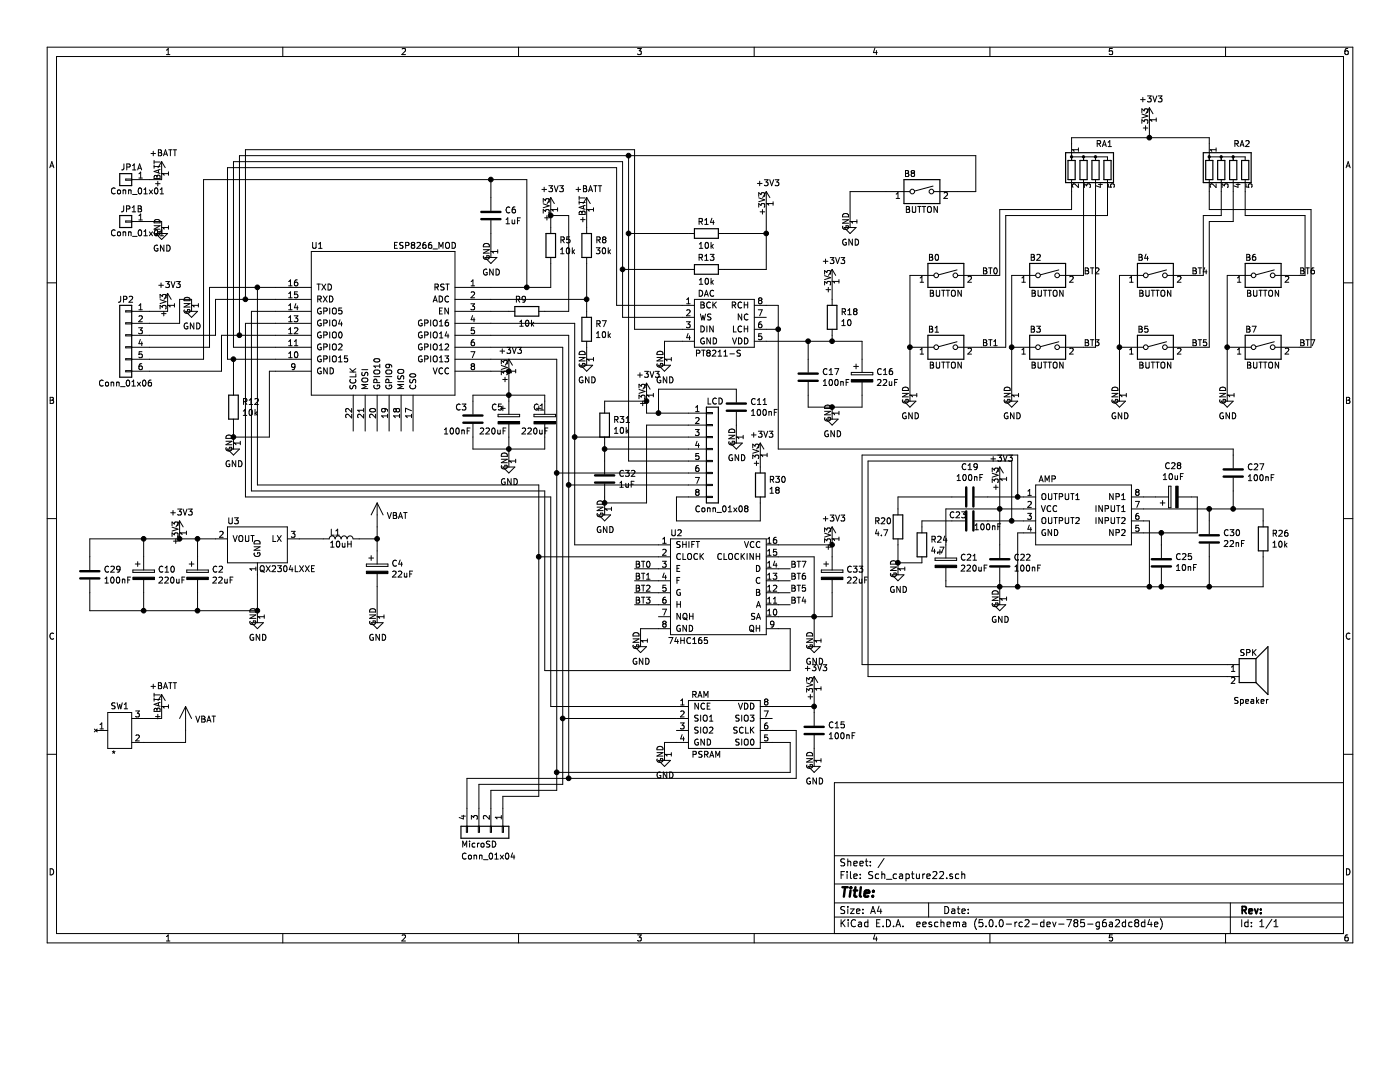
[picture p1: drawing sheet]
EESchema Schematic File Version 4
EELAYER 26 0
EELAYER END
$Descr A4 11693 8268
encoding utf-8
Sheet 1 1
Title ""
Date ""
Rev ""
Comp ""
Comment1 ""
Comment2 ""
Comment3 ""
Comment4 ""
$EndDescr
$Comp
L Connector_Generic:Conn_01x01 JP1A
U 1 1
P 1050 1500
F 0 "JP1A" H 1000 1400 50  0000 C CNN
F 1 "Conn_01x01" H 950 1600 50  0000 C CNN
F 2 "" H 1050 1500 50  0001 C CNN
F 3 "" H 1050 1500 50  0001 C CNN
	1    1050 1500
	-1   0    0    1   
$EndComp
$Comp
L Connector_Generic:Conn_01x01 JP1B
U 1 1
P 1050 1850
F 0 "JP1B" H 1000 1750 50  0000 C CNN
F 1 "Conn_01x01" H 950 1950 50  0000 C CNN
F 2 "" H 1050 1850 50  0001 C CNN
F 3 "" H 1050 1850 50  0001 C CNN
	1    1050 1850
	-1   0    0    1   
$EndComp
$Comp
L power:+BATT #PWR?
U 1 1
P 1350 1450
F 0 "#PWR?" H 1350 1300 50  0001 C CNN
F 1 "+BATT" H 1365 1623 50  0000 C CNN
F 2 "" H 1350 1450 50  0001 C CNN
F 3 "" H 1350 1450 50  0001 C CNN
	1    1350 1450
	1    0    0    -1  
$EndComp
$Comp
L power:GND #PWR?
U 1 1
P 1350 1900
F 0 "#PWR?" H 1350 1650 50  0001 C CNN
F 1 "GND" H 1355 1727 50  0000 C CNN
F 2 "" H 1350 1900 50  0001 C CNN
F 3 "" H 1350 1900 50  0001 C CNN
	1    1350 1900
	1    0    0    -1  
$EndComp
Wire Wire Line
	1250 1500 1350 1500
Wire Wire Line
	1350 1500 1350 1450
Wire Wire Line
	1250 1850 1350 1850
Wire Wire Line
	1350 1850 1350 1900
$Comp
L Connector_Generic:Conn_01x06 JP2
U 1 1
P 1050 2800
F 0 "JP2" H 1050 3100 50  0000 C CNN
F 1 "Conn_01x06" H 1050 2400 50  0000 C CNN
F 2 "" H 1050 2800 50  0001 C CNN
F 3 "~" H 1050 2800 50  0001 C CNN
	1    1050 2800
	-1   0    0    -1  
$EndComp
$Comp
L power:+3V3 #PWR?
U 1 1
P 1400 2550
F 0 "#PWR?" H 1400 2400 50  0001 C CNN
F 1 "+3V3" H 1415 2723 50  0000 C CNN
F 2 "" H 1400 2550 50  0001 C CNN
F 3 "" H 1400 2550 50  0001 C CNN
	1    1400 2550
	1    0    0    -1  
$EndComp
$Comp
L power:GND #PWR?
U 1 1
P 1600 2550
F 0 "#PWR?" H 1600 2300 50  0001 C CNN
F 1 "GND" H 1605 2377 50  0000 C CNN
F 2 "" H 1600 2550 50  0001 C CNN
F 3 "" H 1600 2550 50  0001 C CNN
	1    1600 2550
	1    0    0    -1  
$EndComp
Wire Wire Line
	1250 2600 1400 2600
Wire Wire Line
	1400 2600 1400 2550
Wire Wire Line
	1250 2700 1500 2700
Wire Wire Line
	1500 2700 1500 2500
Wire Wire Line
	1500 2500 1600 2500
Wire Wire Line
	1600 2500 1600 2550
$Comp
L ESP-12F:ESP8266_MOD U1
U 1 1
P 3200 2700
F 0 "U1" H 3750 3350 50  0000 C CNN
F 1 "ESP8266_MOD" H 2850 3350 50  0000 C CNN
F 2 "" H 3100 2500 50  0001 C CNN
F 3 "" H 2600 3300 50  0001 C CNN
	1    3200 2700
	-1   0    0    -1  
$EndComp
Wire Wire Line
	1250 2800 1800 2800
Wire Wire Line
	1800 2800 1800 2500
Wire Wire Line
	1800 2500 2050 2500
Wire Wire Line
	1250 2900 1750 2900
Wire Wire Line
	1750 2900 1750 2400
Wire Wire Line
	1750 2400 2150 2400
Wire Wire Line
	1250 3000 1700 3000
Wire Wire Line
	1700 3000 1700 1500
Wire Wire Line
	1250 3100 1850 3100
Wire Wire Line
	1850 3100 1850 2800
Wire Wire Line
	1850 2800 2000 2800
$Comp
L Hong:QX2304LXXE U3
U 1 1
P 2150 4500
F 0 "U3" H 1950 4650 50  0000 C CNN
F 1 "QX2304LXXE" H 2400 4250 50  0000 C CNN
F 2 "" H 2150 4500 50  0001 C CNN
F 3 "" H 2150 4500 50  0001 C CNN
	1    2150 4500
	1    0    0    -1  
$EndComp
$Comp
L power:GND #PWR?
U 1 1
P 2150 5150
F 0 "#PWR?" H 2150 4900 50  0001 C CNN
F 1 "GND" H 2155 4977 50  0000 C CNN
F 2 "" H 2150 5150 50  0001 C CNN
F 3 "" H 2150 5150 50  0001 C CNN
	1    2150 5150
	1    0    0    -1  
$EndComp
$Comp
L power:+3V3 #PWR?
U 1 1
P 1500 4450
F 0 "#PWR?" H 1500 4300 50  0001 C CNN
F 1 "+3V3" H 1515 4623 50  0000 C CNN
F 2 "" H 1500 4450 50  0001 C CNN
F 3 "" H 1500 4450 50  0001 C CNN
	1    1500 4450
	1    0    0    -1  
$EndComp
Wire Wire Line
	1500 4450 1500 4500
Wire Wire Line
	1500 4500 1650 4500
$Comp
L Device:CP C10
U 1 1
P 1200 4800
F 0 "C10" H 1318 4846 50  0000 L CNN
F 1 "220uF" H 1318 4755 50  0000 L CNN
F 2 "" H 1238 4650 50  0001 C CNN
F 3 "~" H 1200 4800 50  0001 C CNN
	1    1200 4800
	1    0    0    -1  
$EndComp
$Comp
L Device:CP C2
U 1 1
P 1650 4800
F 0 "C2" H 1768 4846 50  0000 L CNN
F 1 "22uF" H 1768 4755 50  0000 L CNN
F 2 "" H 1688 4650 50  0001 C CNN
F 3 "~" H 1650 4800 50  0001 C CNN
	1    1650 4800
	1    0    0    -1  
$EndComp
$Comp
L Device:C C29
U 1 1
P 750 4800
F 0 "C29" H 865 4846 50  0000 L CNN
F 1 "100nF" H 865 4755 50  0000 L CNN
F 2 "" H 788 4650 50  0001 C CNN
F 3 "~" H 750 4800 50  0001 C CNN
	1    750  4800
	1    0    0    -1  
$EndComp
Wire Wire Line
	2150 4800 2150 5100
Wire Wire Line
	750  4650 750  4500
Wire Wire Line
	750  4500 1200 4500
Connection ~ 1500 4500
Wire Wire Line
	1200 4650 1200 4500
Connection ~ 1200 4500
Wire Wire Line
	1200 4500 1500 4500
Wire Wire Line
	1650 4650 1650 4500
Connection ~ 1650 4500
Wire Wire Line
	1650 4500 1800 4500
Wire Wire Line
	750  4950 750  5100
Wire Wire Line
	750  5100 1200 5100
Connection ~ 2150 5100
Wire Wire Line
	2150 5100 2150 5150
Wire Wire Line
	1650 4950 1650 5100
Connection ~ 1650 5100
Wire Wire Line
	1650 5100 2150 5100
Wire Wire Line
	1200 4950 1200 5100
Connection ~ 1200 5100
Wire Wire Line
	1200 5100 1650 5100
$Comp
L Device:L L1
U 1 1
P 2850 4500
F 0 "L1" V 2900 4550 50  0000 C CNN
F 1 "10uH" V 2800 4500 50  0000 C CNN
F 2 "" H 2850 4500 50  0001 C CNN
F 3 "~" H 2850 4500 50  0001 C CNN
	1    2850 4500
	0    -1   -1   0   
$EndComp
Wire Wire Line
	2500 4500 2700 4500
$Comp
L power:VBAT VBAT?
U 1 1
P 3150 4300
F 0 "VBAT?" V 3200 4200 50  0001 C CNN
F 1 "VBAT" H 3228 4294 50  0000 L CNN
F 2 "" H 3150 4300 50  0001 C CNN
F 3 "" H 3150 4300 50  0001 C CNN
	1    3150 4300
	1    0    0    -1  
$EndComp
$Comp
L Device:CP C4
U 1 1
P 3150 4750
F 0 "C4" H 3268 4796 50  0000 L CNN
F 1 "22uF" H 3268 4705 50  0000 L CNN
F 2 "" H 3188 4600 50  0001 C CNN
F 3 "~" H 3150 4750 50  0001 C CNN
	1    3150 4750
	1    0    0    -1  
$EndComp
Wire Wire Line
	3000 4500 3150 4500
Wire Wire Line
	3150 4500 3150 4400
Wire Wire Line
	3150 4600 3150 4500
Connection ~ 3150 4500
$Comp
L power:GND #PWR?
U 1 1
P 3150 5150
F 0 "#PWR?" H 3150 4900 50  0001 C CNN
F 1 "GND" H 3155 4977 50  0000 C CNN
F 2 "" H 3150 5150 50  0001 C CNN
F 3 "" H 3150 5150 50  0001 C CNN
	1    3150 5150
	1    0    0    -1  
$EndComp
Wire Wire Line
	3150 4900 3150 5150
$Comp
L Hong:* SW1
U 1 1
P 1000 6100
F 0 "SW1" H 1000 5900 50  0000 C CNN
F 1 "*" H 1050 6300 50  0000 C CNN
F 2 "" H 1000 6100 50  0001 C CNN
F 3 "" H 1000 6100 50  0001 C CNN
	1    1000 6100
	-1   0    0    1   
$EndComp
$Comp
L power:+BATT #PWR?
U 1 1
P 1350 5900
F 0 "#PWR?" H 1350 5750 50  0001 C CNN
F 1 "+BATT" H 1365 6073 50  0000 C CNN
F 2 "" H 1350 5900 50  0001 C CNN
F 3 "" H 1350 5900 50  0001 C CNN
	1    1350 5900
	1    0    0    -1  
$EndComp
$Comp
L power:VBAT VBAT?
U 1 1
P 1550 6000
F 0 "VBAT?" V 1600 5900 50  0001 C CNN
F 1 "VBAT" H 1628 5994 50  0000 L CNN
F 2 "" H 1550 6000 50  0001 C CNN
F 3 "" H 1550 6000 50  0001 C CNN
	1    1550 6000
	1    0    0    -1  
$EndComp
Wire Wire Line
	1200 6000 1350 6000
Wire Wire Line
	1350 6000 1350 5900
Wire Wire Line
	1200 6200 1550 6200
Wire Wire Line
	1550 6200 1550 6100
Wire Wire Line
	1700 1500 4100 1500
Wire Wire Line
	4100 2400 4400 2400
Wire Wire Line
	4400 1500 4400 2400
$Comp
L Device:R R5
U 1 1
P 4600 2050
F 0 "R5" H 4670 2096 50  0000 L CNN
F 1 "10k" H 4670 2005 50  0000 L CNN
F 2 "" V 4530 2050 50  0001 C CNN
F 3 "~" H 4600 2050 50  0001 C CNN
	1    4600 2050
	1    0    0    -1  
$EndComp
$Comp
L Device:R R18
U 1 1
P 6950 2650
F 0 "R18" H 7020 2696 50  0000 L CNN
F 1 "10" H 7020 2605 50  0000 L CNN
F 2 "" V 6880 2650 50  0001 C CNN
F 3 "~" H 6950 2650 50  0001 C CNN
	1    6950 2650
	1    0    0    -1  
$EndComp
$Comp
L Device:R R30
U 1 1
P 6350 4050
F 0 "R30" H 6420 4096 50  0000 L CNN
F 1 "18" H 6420 4005 50  0000 L CNN
F 2 "" V 6280 4050 50  0001 C CNN
F 3 "~" H 6350 4050 50  0001 C CNN
	1    6350 4050
	1    0    0    -1  
$EndComp
$Comp
L Device:R R31
U 1 1
P 5050 3550
F 0 "R31" H 5120 3596 50  0000 L CNN
F 1 "10k" H 5120 3505 50  0000 L CNN
F 2 "" V 4980 3550 50  0001 C CNN
F 3 "~" H 5050 3550 50  0001 C CNN
	1    5050 3550
	1    0    0    -1  
$EndComp
$Comp
L Device:R R26
U 1 1
P 10550 4500
F 0 "R26" H 10620 4546 50  0000 L CNN
F 1 "10k" H 10620 4455 50  0000 L CNN
F 2 "" V 10480 4500 50  0001 C CNN
F 3 "~" H 10550 4500 50  0001 C CNN
	1    10550 4500
	1    0    0    -1  
$EndComp
$Comp
L Device:R R24
U 1 1
P 7700 4550
F 0 "R24" H 7770 4596 50  0000 L CNN
F 1 "4.7" H 7770 4505 50  0000 L CNN
F 2 "" V 7630 4550 50  0001 C CNN
F 3 "~" H 7700 4550 50  0001 C CNN
	1    7700 4550
	1    0    0    -1  
$EndComp
$Comp
L Device:R R20
U 1 1
P 7500 4400
F 0 "R20" H 7300 4450 50  0000 L CNN
F 1 "4.7" H 7300 4350 50  0000 L CNN
F 2 "" V 7430 4400 50  0001 C CNN
F 3 "~" H 7500 4400 50  0001 C CNN
	1    7500 4400
	1    0    0    -1  
$EndComp
$Comp
L Device:R R14
U 1 1
P 5900 1950
F 0 "R14" V 5800 1950 50  0000 C CNN
F 1 "10k" V 6000 1950 50  0000 C CNN
F 2 "" V 5830 1950 50  0001 C CNN
F 3 "~" H 5900 1950 50  0001 C CNN
	1    5900 1950
	0    1    1    0   
$EndComp
$Comp
L Device:R R13
U 1 1
P 5900 2250
F 0 "R13" V 5800 2250 50  0000 C CNN
F 1 "10k" V 6000 2250 50  0000 C CNN
F 2 "" V 5830 2250 50  0001 C CNN
F 3 "~" H 5900 2250 50  0001 C CNN
	1    5900 2250
	0    1    1    0   
$EndComp
$Comp
L Device:R R12
U 1 1
P 1950 3400
F 0 "R12" H 2020 3446 50  0000 L CNN
F 1 "10k" H 2020 3355 50  0000 L CNN
F 2 "" V 1880 3400 50  0001 C CNN
F 3 "~" H 1950 3400 50  0001 C CNN
	1    1950 3400
	1    0    0    -1  
$EndComp
$Comp
L Device:R R9
U 1 1
P 4400 2600
F 0 "R9" V 4300 2550 50  0000 C CNN
F 1 "10k" V 4500 2600 50  0000 C CNN
F 2 "" V 4330 2600 50  0001 C CNN
F 3 "~" H 4400 2600 50  0001 C CNN
	1    4400 2600
	0    1    1    0   
$EndComp
$Comp
L Device:R R8
U 1 1
P 4900 2050
F 0 "R8" H 4970 2096 50  0000 L CNN
F 1 "30k" H 4970 2005 50  0000 L CNN
F 2 "" V 4830 2050 50  0001 C CNN
F 3 "~" H 4900 2050 50  0001 C CNN
	1    4900 2050
	1    0    0    -1  
$EndComp
$Comp
L Device:R R7
U 1 1
P 4900 2750
F 0 "R7" H 4970 2796 50  0000 L CNN
F 1 "10k" H 4970 2705 50  0000 L CNN
F 2 "" V 4830 2750 50  0001 C CNN
F 3 "~" H 4900 2750 50  0001 C CNN
	1    4900 2750
	1    0    0    -1  
$EndComp
$Comp
L power:+3V3 #PWR?
U 1 1
P 4600 1750
F 0 "#PWR?" H 4600 1600 50  0001 C CNN
F 1 "+3V3" H 4615 1923 50  0000 C CNN
F 2 "" H 4600 1750 50  0001 C CNN
F 3 "" H 4600 1750 50  0001 C CNN
	1    4600 1750
	1    0    0    -1  
$EndComp
$Comp
L Device:C C6
U 1 1
P 4100 1800
F 0 "C6" H 4215 1846 50  0000 L CNN
F 1 "1uF" H 4215 1755 50  0000 L CNN
F 2 "" H 4138 1650 50  0001 C CNN
F 3 "~" H 4100 1800 50  0001 C CNN
	1    4100 1800
	1    0    0    -1  
$EndComp
$Comp
L power:GND #PWR?
U 1 1
P 4100 2100
F 0 "#PWR?" H 4100 1850 50  0001 C CNN
F 1 "GND" H 4105 1927 50  0000 C CNN
F 2 "" H 4100 2100 50  0001 C CNN
F 3 "" H 4100 2100 50  0001 C CNN
	1    4100 2100
	1    0    0    -1  
$EndComp
Wire Wire Line
	4400 2400 4600 2400
Wire Wire Line
	4600 2400 4600 2200
Connection ~ 4400 2400
Wire Wire Line
	4600 1750 4600 1800
Wire Wire Line
	4100 1950 4100 2100
Wire Wire Line
	4100 1650 4100 1500
Connection ~ 4100 1500
Wire Wire Line
	4100 1500 4400 1500
$Comp
L power:+BATT #PWR?
U 1 1
P 4900 1750
F 0 "#PWR?" H 4900 1600 50  0001 C CNN
F 1 "+BATT" H 4915 1923 50  0000 C CNN
F 2 "" H 4900 1750 50  0001 C CNN
F 3 "" H 4900 1750 50  0001 C CNN
	1    4900 1750
	1    0    0    -1  
$EndComp
$Comp
L power:GND #PWR?
U 1 1
P 4900 3000
F 0 "#PWR?" H 4900 2750 50  0001 C CNN
F 1 "GND" H 4905 2827 50  0000 C CNN
F 2 "" H 4900 3000 50  0001 C CNN
F 3 "" H 4900 3000 50  0001 C CNN
	1    4900 3000
	1    0    0    -1  
$EndComp
Wire Wire Line
	4100 2500 4900 2500
Wire Wire Line
	4900 2500 4900 2200
Wire Wire Line
	4900 2500 4900 2600
Connection ~ 4900 2500
Wire Wire Line
	4900 1900 4900 1750
Wire Wire Line
	4900 2900 4900 3000
Wire Wire Line
	4100 2600 4250 2600
Wire Wire Line
	4550 2600 4750 2600
Wire Wire Line
	4750 2600 4750 1800
Wire Wire Line
	4750 1800 4600 1800
Connection ~ 4600 1800
Wire Wire Line
	4600 1800 4600 1900
$Comp
L Connector_Generic:Conn_01x08 LCD
U 1 1
P 5950 3750
F 0 "LCD" H 5900 4150 50  0000 L CNN
F 1 "Conn_01x08" H 5800 3250 50  0000 L CNN
F 2 "" H 5950 3750 50  0001 C CNN
F 3 "~" H 5950 3750 50  0001 C CNN
	1    5950 3750
	1    0    0    -1  
$EndComp
$Comp
L Hong:74HC165 U2
U 1 1
P 6000 4900
F 0 "U2" H 5650 5350 50  0000 C CNN
F 1 "74HC165" H 5750 4450 50  0000 C CNN
F 2 "" H 6000 4900 50  0001 C CNN
F 3 "" H 6000 4900 50  0001 C CNN
	1    6000 4900
	1    0    0    -1  
$EndComp
Wire Wire Line
	4100 2700 4800 2700
Wire Wire Line
	4800 2700 4800 3650
Wire Wire Line
	4800 3650 5750 3650
Wire Wire Line
	4800 3650 4800 4550
Connection ~ 4800 3650
Wire Wire Line
	4800 4550 5500 4550
$Comp
L Hong:PSRAM RAM
U 1 1
P 6050 6050
F 0 "RAM" H 5850 6300 50  0000 C CNN
F 1 "PSRAM" H 5900 5800 50  0000 C CNN
F 2 "" H 5800 5650 50  0001 C CNN
F 3 "" H 5800 5650 50  0001 C CNN
	1    6050 6050
	1    0    0    -1  
$EndComp
$Comp
L Connector_Generic:Conn_01x04 MicroSD
U 1 1
P 4100 6950
F 0 "MicroSD" V 4200 6700 50  0000 L CNN
F 1 "Conn_01x04" V 4300 6700 50  0000 L CNN
F 2 "" H 4100 6950 50  0001 C CNN
F 3 "~" H 4100 6950 50  0001 C CNN
	1    4100 6950
	0    1    1    0   
$EndComp
Wire Wire Line
	4100 2800 4750 2800
Wire Wire Line
	4750 2800 4750 4050
Wire Wire Line
	4750 4050 5750 4050
Wire Wire Line
	4750 4050 4750 6500
Wire Wire Line
	4750 6500 6650 6500
Wire Wire Line
	6650 6500 6650 6100
Wire Wire Line
	6650 6100 6450 6100
Connection ~ 4750 4050
Wire Wire Line
	4750 6500 3900 6500
Wire Wire Line
	3900 6500 3900 6750
Connection ~ 4750 6500
Wire Wire Line
	4100 2900 4700 2900
Wire Wire Line
	4700 2900 4700 6000
Wire Wire Line
	4700 6000 5650 6000
Wire Wire Line
	4700 6000 4700 6550
Wire Wire Line
	4700 6550 4000 6550
Wire Wire Line
	4000 6550 4000 6750
Connection ~ 4700 6000
Wire Wire Line
	4100 3000 4650 3000
Wire Wire Line
	4650 3000 4650 3950
Wire Wire Line
	4650 3950 5750 3950
Wire Wire Line
	4650 3950 4650 6450
Wire Wire Line
	4650 6450 6600 6450
Wire Wire Line
	6600 6450 6600 6200
Wire Wire Line
	6600 6200 6450 6200
Connection ~ 4650 3950
Wire Wire Line
	4650 6450 4650 6600
Wire Wire Line
	4650 6600 4100 6600
Wire Wire Line
	4100 6600 4100 6750
Connection ~ 4650 6450
$Comp
L Device:CP C5
U 1 1
P 4250 3500
F 0 "C5" H 4100 3600 50  0000 L CNN
F 1 "220uF" H 4000 3400 50  0000 L CNN
F 2 "" H 4288 3350 50  0001 C CNN
F 3 "~" H 4250 3500 50  0001 C CNN
	1    4250 3500
	1    0    0    -1  
$EndComp
$Comp
L Device:C C3
U 1 1
P 3950 3500
F 0 "C3" H 3800 3600 50  0000 L CNN
F 1 "100nF" H 3700 3400 50  0000 L CNN
F 2 "" H 3988 3350 50  0001 C CNN
F 3 "~" H 3950 3500 50  0001 C CNN
	1    3950 3500
	1    0    0    -1  
$EndComp
$Comp
L power:+3V3 #PWR?
U 1 1
P 4250 3100
F 0 "#PWR?" H 4250 2950 50  0001 C CNN
F 1 "+3V3" H 4265 3273 50  0000 C CNN
F 2 "" H 4250 3100 50  0001 C CNN
F 3 "" H 4250 3100 50  0001 C CNN
	1    4250 3100
	1    0    0    -1  
$EndComp
$Comp
L power:GND #PWR?
U 1 1
P 4250 3850
F 0 "#PWR?" H 4250 3600 50  0001 C CNN
F 1 "GND" H 4255 3677 50  0000 C CNN
F 2 "" H 4250 3850 50  0001 C CNN
F 3 "" H 4250 3850 50  0001 C CNN
	1    4250 3850
	1    0    0    -1  
$EndComp
Wire Wire Line
	4250 3100 4100 3100
Wire Wire Line
	4250 3100 4250 3300
Connection ~ 4250 3100
Wire Wire Line
	4250 3300 3950 3300
Wire Wire Line
	3950 3300 3950 3350
Connection ~ 4250 3300
Wire Wire Line
	3950 3650 3950 3750
Wire Wire Line
	3950 3750 4250 3750
Wire Wire Line
	4250 3750 4250 3850
Connection ~ 4250 3750
Wire Wire Line
	2300 3100 2250 3100
Wire Wire Line
	2250 3100 2250 3650
$Comp
L Hong:PT8211-S DAC
U 1 1
P 6050 2700
F 0 "DAC" H 5900 2950 50  0000 C CNN
F 1 "PT8211-S" H 6000 2450 50  0000 C CNN
F 2 "" H 6050 2850 50  0001 C CNN
F 3 "" H 6050 2850 50  0001 C CNN
	1    6050 2700
	1    0    0    -1  
$EndComp
Wire Wire Line
	1900 3000 1900 1400
Wire Wire Line
	1900 1400 5150 1400
Wire Wire Line
	5150 1400 5150 2550
Wire Wire Line
	5150 2550 5700 2550
$Comp
L power:GND #PWR?
U 1 1
P 1950 3700
F 0 "#PWR?" H 1950 3450 50  0001 C CNN
F 1 "GND" H 1955 3527 50  0000 C CNN
F 2 "" H 1950 3700 50  0001 C CNN
F 3 "" H 1950 3700 50  0001 C CNN
	1    1950 3700
	1    0    0    -1  
$EndComp
Wire Wire Line
	1950 3250 1950 3000
Wire Wire Line
	1900 3000 1950 3000
Connection ~ 1950 3000
Wire Wire Line
	1950 3000 2300 3000
Wire Wire Line
	1950 3550 1950 3650
Wire Wire Line
	1950 3650 2250 3650
Connection ~ 1950 3650
Wire Wire Line
	1950 3650 1950 3700
Wire Wire Line
	2300 2900 1950 2900
Wire Wire Line
	1950 2900 1950 1350
Wire Wire Line
	1950 1350 5200 1350
Wire Wire Line
	5200 2650 5700 2650
$Comp
L power:GND #PWR?
U 1 1
P 7100 1850
F 0 "#PWR?" H 7100 1600 50  0001 C CNN
F 1 "GND" H 7105 1677 50  0000 C CNN
F 2 "" H 7100 1850 50  0001 C CNN
F 3 "" H 7100 1850 50  0001 C CNN
	1    7100 1850
	1    0    0    -1  
$EndComp
$Comp
L power:+3V3 #PWR?
U 1 1
P 6400 1700
F 0 "#PWR?" H 6400 1550 50  0001 C CNN
F 1 "+3V3" H 6415 1873 50  0000 C CNN
F 2 "" H 6400 1700 50  0001 C CNN
F 3 "" H 6400 1700 50  0001 C CNN
	1    6400 1700
	1    0    0    -1  
$EndComp
Wire Wire Line
	5750 2250 5200 2250
Wire Wire Line
	5200 1350 5200 2250
Connection ~ 5200 2250
Wire Wire Line
	5200 2250 5200 2650
Wire Wire Line
	6050 2250 6400 2250
$Comp
L Switch:SW_DIP_x01 B8
U 1 1
P 7700 1600
F 0 "B8" H 7600 1750 50  0000 C CNN
F 1 "BUTTON" H 7700 1450 50  0000 C CNN
F 2 "" H 7700 1600 50  0001 C CNN
F 3 "~" H 7700 1600 50  0001 C CNN
	1    7700 1600
	1    0    0    -1  
$EndComp
Wire Wire Line
	2000 2800 2000 1300
Wire Wire Line
	2000 1300 5250 1300
Wire Wire Line
	5250 3850 5750 3850
Connection ~ 2000 2800
Wire Wire Line
	2000 2800 2300 2800
Wire Wire Line
	5250 1300 8150 1300
Wire Wire Line
	8150 1300 8150 1600
Wire Wire Line
	8150 1600 8000 1600
Connection ~ 5250 1300
Wire Wire Line
	5250 1300 5250 1950
Wire Wire Line
	5750 1950 5250 1950
Connection ~ 5250 1950
Wire Wire Line
	5250 1950 5250 3850
Wire Wire Line
	6400 1700 6400 1950
Wire Wire Line
	6050 1950 6400 1950
Connection ~ 6400 1950
Wire Wire Line
	6400 1950 6400 2250
Wire Wire Line
	7100 1850 7100 1600
Wire Wire Line
	7100 1600 7400 1600
Wire Wire Line
	2300 2700 2050 2700
Wire Wire Line
	2050 2700 2050 4150
Wire Wire Line
	2050 4150 4600 4150
Wire Wire Line
	4600 4150 4600 5900
Wire Wire Line
	4600 5900 5650 5900
Wire Wire Line
	2300 2600 2100 2600
Wire Wire Line
	2100 2600 2100 4100
Wire Wire Line
	2100 4100 4550 4100
Wire Wire Line
	4550 4100 4550 5600
Wire Wire Line
	4550 5600 6600 5600
Wire Wire Line
	6600 5600 6600 5250
Wire Wire Line
	6600 5250 6500 5250
Wire Wire Line
	2050 1250 5300 1250
Wire Wire Line
	5300 1250 5300 2750
Wire Wire Line
	5300 2750 5700 2750
Wire Wire Line
	2050 1250 2050 2500
Connection ~ 2050 2500
Wire Wire Line
	2050 2500 2300 2500
Wire Wire Line
	2150 2400 2150 4050
Wire Wire Line
	2150 4050 4500 4050
Wire Wire Line
	4500 4050 4500 4650
Wire Wire Line
	4500 4650 5500 4650
Connection ~ 2150 2400
Wire Wire Line
	2150 2400 2300 2400
Wire Wire Line
	4500 4650 4500 6650
Wire Wire Line
	4500 6650 4200 6650
Wire Wire Line
	4200 6650 4200 6750
Connection ~ 4500 4650
$Comp
L power:GND #PWR?
U 1 1
P 5550 6300
F 0 "#PWR?" H 5550 6050 50  0001 C CNN
F 1 "GND" H 5555 6127 50  0000 C CNN
F 2 "" H 5550 6300 50  0001 C CNN
F 3 "" H 5550 6300 50  0001 C CNN
	1    5550 6300
	1    0    0    -1  
$EndComp
Wire Wire Line
	5650 6200 5550 6200
Wire Wire Line
	5550 6200 5550 6300
$Comp
L power:+3V3 #PWR?
U 1 1
P 6800 5750
F 0 "#PWR?" H 6800 5600 50  0001 C CNN
F 1 "+3V3" H 6815 5923 50  0000 C CNN
F 2 "" H 6800 5750 50  0001 C CNN
F 3 "" H 6800 5750 50  0001 C CNN
	1    6800 5750
	1    0    0    -1  
$EndComp
$Comp
L Device:C C15
U 1 1
P 6800 6100
F 0 "C15" H 6915 6146 50  0000 L CNN
F 1 "100nF" H 6915 6055 50  0000 L CNN
F 2 "" H 6838 5950 50  0001 C CNN
F 3 "~" H 6800 6100 50  0001 C CNN
	1    6800 6100
	1    0    0    -1  
$EndComp
Wire Wire Line
	6450 5900 6800 5900
Wire Wire Line
	6800 5900 6800 5750
Wire Wire Line
	6800 5900 6800 5950
Connection ~ 6800 5900
$Comp
L power:GND #PWR?
U 1 1
P 6800 6350
F 0 "#PWR?" H 6800 6100 50  0001 C CNN
F 1 "GND" H 6805 6177 50  0000 C CNN
F 2 "" H 6800 6350 50  0001 C CNN
F 3 "" H 6800 6350 50  0001 C CNN
	1    6800 6350
	1    0    0    -1  
$EndComp
Wire Wire Line
	6800 6250 6800 6350
$Comp
L power:GND #PWR?
U 1 1
P 5550 3000
F 0 "#PWR?" H 5550 2750 50  0001 C CNN
F 1 "GND" H 5555 2827 50  0000 C CNN
F 2 "" H 5550 3000 50  0001 C CNN
F 3 "" H 5550 3000 50  0001 C CNN
	1    5550 3000
	1    0    0    -1  
$EndComp
Wire Wire Line
	5700 2850 5550 2850
Wire Wire Line
	5550 2850 5550 3000
$Comp
L Device:CP C16
U 1 1
P 7200 3150
F 0 "C16" H 7318 3196 50  0000 L CNN
F 1 "22uF" H 7318 3105 50  0000 L CNN
F 2 "" H 7238 3000 50  0001 C CNN
F 3 "~" H 7200 3150 50  0001 C CNN
	1    7200 3150
	1    0    0    -1  
$EndComp
$Comp
L Device:C C17
U 1 1
P 6750 3150
F 0 "C17" H 6865 3196 50  0000 L CNN
F 1 "100nF" H 6865 3105 50  0000 L CNN
F 2 "" H 6788 3000 50  0001 C CNN
F 3 "~" H 6750 3150 50  0001 C CNN
	1    6750 3150
	1    0    0    -1  
$EndComp
$Comp
L power:GND #PWR?
U 1 1
P 6950 3450
F 0 "#PWR?" H 6950 3200 50  0001 C CNN
F 1 "GND" H 6955 3277 50  0000 C CNN
F 2 "" H 6950 3450 50  0001 C CNN
F 3 "" H 6950 3450 50  0001 C CNN
	1    6950 3450
	1    0    0    -1  
$EndComp
$Comp
L power:+3V3 #PWR?
U 1 1
P 6950 2350
F 0 "#PWR?" H 6950 2200 50  0001 C CNN
F 1 "+3V3" H 6965 2523 50  0000 C CNN
F 2 "" H 6950 2350 50  0001 C CNN
F 3 "" H 6950 2350 50  0001 C CNN
	1    6950 2350
	1    0    0    -1  
$EndComp
Wire Wire Line
	6950 2350 6950 2500
Wire Wire Line
	6950 2800 6950 2850
Wire Wire Line
	6950 2850 6750 2850
Wire Wire Line
	6750 2850 6750 3000
Connection ~ 6750 2850
Wire Wire Line
	6750 2850 6400 2850
Wire Wire Line
	6950 2850 7200 2850
Wire Wire Line
	7200 2850 7200 3000
Connection ~ 6950 2850
Wire Wire Line
	6750 3300 6750 3400
Wire Wire Line
	6750 3400 6950 3400
Wire Wire Line
	7200 3400 7200 3300
Wire Wire Line
	6950 3450 6950 3400
Connection ~ 6950 3400
Wire Wire Line
	6950 3400 7200 3400
Wire Wire Line
	6400 2750 6500 2750
Wire Wire Line
	6500 2750 6500 2550
Wire Wire Line
	6500 2550 6400 2550
$Comp
L Hong:*** AMP
U 1 1
P 9050 4300
F 0 "AMP" H 8750 4600 50  0000 C CNN
F 1 "***" H 9050 4624 50  0001 C CNN
F 2 "" H 9050 4300 50  0001 C CNN
F 3 "" H 9050 4300 50  0001 C CNN
	1    9050 4300
	1    0    0    -1  
$EndComp
$Comp
L Device:CP C28
U 1 1
P 9800 4150
F 0 "C28" V 10055 4150 50  0000 C CNN
F 1 "10uF" V 9964 4150 50  0000 C CNN
F 2 "" H 9838 4000 50  0001 C CNN
F 3 "~" H 9800 4150 50  0001 C CNN
	1    9800 4150
	0    -1   -1   0   
$EndComp
$Comp
L Device:C C19
U 1 1
P 8100 4150
F 0 "C19" V 7848 4150 50  0000 C CNN
F 1 "100nF" V 7939 4150 50  0000 C CNN
F 2 "" H 8138 4000 50  0001 C CNN
F 3 "~" H 8100 4150 50  0001 C CNN
	1    8100 4150
	0    1    1    0   
$EndComp
Wire Wire Line
	7500 4150 7500 4250
$Comp
L power:GND #PWR?
U 1 1
P 7500 4750
F 0 "#PWR?" H 7500 4500 50  0001 C CNN
F 1 "GND" H 7505 4577 50  0000 C CNN
F 2 "" H 7500 4750 50  0001 C CNN
F 3 "" H 7500 4750 50  0001 C CNN
	1    7500 4750
	1    0    0    -1  
$EndComp
Wire Wire Line
	7500 4750 7500 4700
$Comp
L Device:CP C21
U 1 1
P 7900 4700
F 0 "C21" H 8018 4746 50  0000 L CNN
F 1 "220uF" H 8018 4655 50  0000 L CNN
F 2 "" H 7938 4550 50  0001 C CNN
F 3 "~" H 7900 4700 50  0001 C CNN
	1    7900 4700
	1    0    0    -1  
$EndComp
$Comp
L Device:C C22
U 1 1
P 8350 4700
F 0 "C22" H 8465 4746 50  0000 L CNN
F 1 "100nF" H 8465 4655 50  0000 L CNN
F 2 "" H 8388 4550 50  0001 C CNN
F 3 "~" H 8350 4700 50  0001 C CNN
	1    8350 4700
	1    0    0    -1  
$EndComp
$Comp
L power:+3V3 #PWR?
U 1 1
P 8350 4000
F 0 "#PWR?" H 8350 3850 50  0001 C CNN
F 1 "+3V3" H 8365 4173 50  0000 C CNN
F 2 "" H 8350 4000 50  0001 C CNN
F 3 "" H 8350 4000 50  0001 C CNN
	1    8350 4000
	1    0    0    -1  
$EndComp
$Comp
L power:GND #PWR?
U 1 1
P 8350 5000
F 0 "#PWR?" H 8350 4750 50  0001 C CNN
F 1 "GND" H 8355 4827 50  0000 C CNN
F 2 "" H 8350 5000 50  0001 C CNN
F 3 "" H 8350 5000 50  0001 C CNN
	1    8350 5000
	1    0    0    -1  
$EndComp
Wire Wire Line
	8350 4000 8350 4250
Wire Wire Line
	8350 4250 8550 4250
Wire Wire Line
	8350 4250 7900 4250
Wire Wire Line
	7900 4250 7900 4550
Connection ~ 8350 4250
Wire Wire Line
	8350 4250 8350 4550
Wire Wire Line
	7900 4850 7900 4900
Wire Wire Line
	7900 4900 8350 4900
Wire Wire Line
	8350 4900 8350 4850
Wire Wire Line
	8350 4900 8350 5000
Connection ~ 8350 4900
$Comp
L Device:C C23
U 1 1
P 8100 4350
F 0 "C23" V 8050 4250 50  0000 C CNN
F 1 "100nF" V 8150 4500 50  0000 C CNN
F 2 "" H 8138 4200 50  0001 C CNN
F 3 "~" H 8100 4350 50  0001 C CNN
	1    8100 4350
	0    1    1    0   
$EndComp
Wire Wire Line
	8550 4150 8500 4150
Wire Wire Line
	7500 4150 7950 4150
Wire Wire Line
	8250 4350 8450 4350
Wire Wire Line
	7950 4350 7700 4350
Wire Wire Line
	7700 4350 7700 4400
Wire Wire Line
	7700 4700 7500 4700
Connection ~ 7500 4700
Wire Wire Line
	7500 4700 7500 4550
Wire Wire Line
	8550 4450 8500 4450
Wire Wire Line
	8500 4450 8500 4900
Wire Wire Line
	8500 4900 8350 4900
$Comp
L Device:C C25
U 1 1
P 9700 4700
F 0 "C25" H 9585 4654 50  0000 R CNN
F 1 "10nF" H 9585 4745 50  0000 R CNN
F 2 "" H 9738 4550 50  0001 C CNN
F 3 "~" H 9700 4700 50  0001 C CNN
	1    9700 4700
	-1   0    0    1   
$EndComp
Wire Wire Line
	9550 4450 9700 4450
Wire Wire Line
	9700 4450 9700 4550
Wire Wire Line
	9700 4850 9700 4900
Wire Wire Line
	9700 4900 9600 4900
Connection ~ 8500 4900
Wire Wire Line
	9550 4350 9600 4350
Wire Wire Line
	9600 4350 9600 4900
Connection ~ 9600 4900
Wire Wire Line
	9600 4900 8500 4900
$Comp
L Device:C C30
U 1 1
P 10100 4500
F 0 "C30" H 9985 4454 50  0000 R CNN
F 1 "22nF" H 9985 4545 50  0000 R CNN
F 2 "" H 10138 4350 50  0001 C CNN
F 3 "~" H 10100 4500 50  0001 C CNN
	1    10100 4500
	-1   0    0    1   
$EndComp
$Comp
L Device:C C27
U 1 1
P 10300 3950
F 0 "C27" H 10185 3904 50  0000 R CNN
F 1 "100nF" H 10185 3995 50  0000 R CNN
F 2 "" H 10338 3800 50  0001 C CNN
F 3 "~" H 10300 3950 50  0001 C CNN
	1    10300 3950
	-1   0    0    1   
$EndComp
Wire Wire Line
	9550 4250 10100 4250
Wire Wire Line
	10550 4250 10550 4350
Wire Wire Line
	10100 4250 10100 4350
Connection ~ 10100 4250
Wire Wire Line
	10100 4250 10300 4250
Wire Wire Line
	10300 4250 10300 4100
Connection ~ 10300 4250
Wire Wire Line
	10300 4250 10550 4250
Wire Wire Line
	10550 4650 10550 4900
Wire Wire Line
	10550 4900 10100 4900
Connection ~ 9700 4900
Wire Wire Line
	10100 4650 10100 4900
Connection ~ 10100 4900
Wire Wire Line
	10100 4900 9700 4900
Wire Wire Line
	10300 3800 10300 3750
Wire Wire Line
	10300 3750 6500 3750
Wire Wire Line
	6500 3750 6500 2750
Connection ~ 6500 2750
Wire Wire Line
	9550 4150 9650 4150
Wire Wire Line
	9950 4150 10000 4150
Wire Wire Line
	10000 4150 10000 4450
Wire Wire Line
	10000 4450 9700 4450
Connection ~ 9700 4450
$Comp
L Device:Speaker SPK
U 1 1
P 10450 5550
F 0 "SPK" H 10350 5650 50  0000 L CNN
F 1 "Speaker" H 10300 5250 50  0000 L CNN
F 2 "" H 10450 5350 50  0001 C CNN
F 3 "~" H 10440 5500 50  0001 C CNN
	1    10450 5550
	1    0    0    -1  
$EndComp
Wire Wire Line
	8500 4150 8500 3800
Wire Wire Line
	8500 3800 7200 3800
Wire Wire Line
	7200 3800 7200 5550
Wire Wire Line
	7200 5550 10250 5550
Connection ~ 8500 4150
Wire Wire Line
	8500 4150 8250 4150
Wire Wire Line
	8450 4350 8450 3850
Wire Wire Line
	8450 3850 7250 3850
Wire Wire Line
	7250 3850 7250 5650
Wire Wire Line
	7250 5650 10250 5650
Connection ~ 8450 4350
Wire Wire Line
	8450 4350 8550 4350
$Comp
L Device:R_Network04 RA1
U 1 1
P 9150 1400
F 0 "RA1" H 9150 1600 50  0000 L CNN
F 1 "R_Network04" H 9338 1355 50  0001 L CNN
F 2 "Resistor_THT:R_Array_SIP5" V 9425 1400 50  0001 C CNN
F 3 "http://www.vishay.com/docs/31509/csc.pdf" H 9150 1400 50  0001 C CNN
	1    9150 1400
	1    0    0    -1  
$EndComp
$Comp
L Device:R_Network04 RA2
U 1 1
P 10300 1400
F 0 "RA2" H 10300 1600 50  0000 L CNN
F 1 "R_Network04" H 10488 1355 50  0001 L CNN
F 2 "Resistor_THT:R_Array_SIP5" V 10575 1400 50  0001 C CNN
F 3 "http://www.vishay.com/docs/31509/csc.pdf" H 10300 1400 50  0001 C CNN
	1    10300 1400
	1    0    0    -1  
$EndComp
$Comp
L power:+3V3 #PWR?
U 1 1
P 9600 1000
F 0 "#PWR?" H 9600 850 50  0001 C CNN
F 1 "+3V3" H 9615 1173 50  0000 C CNN
F 2 "" H 9600 1000 50  0001 C CNN
F 3 "" H 9600 1000 50  0001 C CNN
	1    9600 1000
	1    0    0    -1  
$EndComp
Wire Wire Line
	9600 1000 9600 1150
Wire Wire Line
	9600 1150 8950 1150
Wire Wire Line
	8950 1150 8950 1200
Wire Wire Line
	9600 1150 10100 1150
Wire Wire Line
	10100 1150 10100 1200
Connection ~ 9600 1150
$Comp
L Switch:SW_DIP_x01 B0
U 1 1
P 7900 2300
F 0 "B0" H 7800 2450 50  0000 C CNN
F 1 "BUTTON" H 7900 2150 50  0000 C CNN
F 2 "" H 7900 2300 50  0001 C CNN
F 3 "~" H 7900 2300 50  0001 C CNN
	1    7900 2300
	1    0    0    -1  
$EndComp
$Comp
L Switch:SW_DIP_x01 B1
U 1 1
P 7900 2900
F 0 "B1" H 7800 3050 50  0000 C CNN
F 1 "BUTTON" H 7900 2750 50  0000 C CNN
F 2 "" H 7900 2900 50  0001 C CNN
F 3 "~" H 7900 2900 50  0001 C CNN
	1    7900 2900
	1    0    0    -1  
$EndComp
$Comp
L Switch:SW_DIP_x01 B2
U 1 1
P 8750 2300
F 0 "B2" H 8650 2450 50  0000 C CNN
F 1 "BUTTON" H 8750 2150 50  0000 C CNN
F 2 "" H 8750 2300 50  0001 C CNN
F 3 "~" H 8750 2300 50  0001 C CNN
	1    8750 2300
	1    0    0    -1  
$EndComp
$Comp
L Switch:SW_DIP_x01 B3
U 1 1
P 8750 2900
F 0 "B3" H 8650 3050 50  0000 C CNN
F 1 "BUTTON" H 8750 2750 50  0000 C CNN
F 2 "" H 8750 2900 50  0001 C CNN
F 3 "~" H 8750 2900 50  0001 C CNN
	1    8750 2900
	1    0    0    -1  
$EndComp
$Comp
L Switch:SW_DIP_x01 B4
U 1 1
P 9650 2300
F 0 "B4" H 9550 2450 50  0000 C CNN
F 1 "BUTTON" H 9650 2150 50  0000 C CNN
F 2 "" H 9650 2300 50  0001 C CNN
F 3 "~" H 9650 2300 50  0001 C CNN
	1    9650 2300
	1    0    0    -1  
$EndComp
$Comp
L Switch:SW_DIP_x01 B5
U 1 1
P 9650 2900
F 0 "B5" H 9550 3050 50  0000 C CNN
F 1 "BUTTON" H 9650 2750 50  0000 C CNN
F 2 "" H 9650 2900 50  0001 C CNN
F 3 "~" H 9650 2900 50  0001 C CNN
	1    9650 2900
	1    0    0    -1  
$EndComp
$Comp
L Switch:SW_DIP_x01 B6
U 1 1
P 10550 2300
F 0 "B6" H 10450 2450 50  0000 C CNN
F 1 "BUTTON" H 10550 2150 50  0000 C CNN
F 2 "" H 10550 2300 50  0001 C CNN
F 3 "~" H 10550 2300 50  0001 C CNN
	1    10550 2300
	1    0    0    -1  
$EndComp
$Comp
L Switch:SW_DIP_x01 B7
U 1 1
P 10550 2900
F 0 "B7" H 10450 3050 50  0000 C CNN
F 1 "BUTTON" H 10550 2750 50  0000 C CNN
F 2 "" H 10550 2900 50  0001 C CNN
F 3 "~" H 10550 2900 50  0001 C CNN
	1    10550 2900
	1    0    0    -1  
$EndComp
$Comp
L power:GND #PWR?
U 1 1
P 7600 3300
F 0 "#PWR?" H 7600 3050 50  0001 C CNN
F 1 "GND" H 7605 3127 50  0000 C CNN
F 2 "" H 7600 3300 50  0001 C CNN
F 3 "" H 7600 3300 50  0001 C CNN
	1    7600 3300
	1    0    0    -1  
$EndComp
$Comp
L power:GND #PWR?
U 1 1
P 8450 3300
F 0 "#PWR?" H 8450 3050 50  0001 C CNN
F 1 "GND" H 8455 3127 50  0000 C CNN
F 2 "" H 8450 3300 50  0001 C CNN
F 3 "" H 8450 3300 50  0001 C CNN
	1    8450 3300
	1    0    0    -1  
$EndComp
$Comp
L power:GND #PWR?
U 1 1
P 9350 3300
F 0 "#PWR?" H 9350 3050 50  0001 C CNN
F 1 "GND" H 9355 3127 50  0000 C CNN
F 2 "" H 9350 3300 50  0001 C CNN
F 3 "" H 9350 3300 50  0001 C CNN
	1    9350 3300
	1    0    0    -1  
$EndComp
$Comp
L power:GND #PWR?
U 1 1
P 10250 3300
F 0 "#PWR?" H 10250 3050 50  0001 C CNN
F 1 "GND" H 10255 3127 50  0000 C CNN
F 2 "" H 10250 3300 50  0001 C CNN
F 3 "" H 10250 3300 50  0001 C CNN
	1    10250 3300
	1    0    0    -1  
$EndComp
Wire Wire Line
	7600 2300 7600 2900
Connection ~ 7600 2900
Wire Wire Line
	7600 2900 7600 3300
Wire Wire Line
	8450 2300 8450 2900
Connection ~ 8450 2900
Wire Wire Line
	8450 2900 8450 3300
Wire Wire Line
	9350 2300 9350 2900
Connection ~ 9350 2900
Wire Wire Line
	9350 2900 9350 3300
Wire Wire Line
	10250 2300 10250 2900
Connection ~ 10250 2900
Wire Wire Line
	10250 2900 10250 3300
Wire Wire Line
	8200 2300 8350 2300
Wire Wire Line
	8350 2300 8350 1750
Wire Wire Line
	8350 1750 8950 1750
Wire Wire Line
	8950 1750 8950 1600
Wire Wire Line
	8200 2900 8400 2900
Wire Wire Line
	8400 2900 8400 1800
Wire Wire Line
	8400 1800 9250 1800
Wire Wire Line
	9250 1800 9250 1600
Wire Wire Line
	9050 2300 9050 1600
Wire Wire Line
	9050 2900 9150 2900
Wire Wire Line
	9150 2900 9150 1600
Wire Wire Line
	9950 2300 10050 2300
Wire Wire Line
	10050 1800 10200 1800
Wire Wire Line
	10200 1800 10200 1600
Wire Wire Line
	10050 1800 10050 2300
Wire Wire Line
	9950 2900 10100 2900
Wire Wire Line
	10100 2900 10100 1850
Wire Wire Line
	10100 1850 10300 1850
Wire Wire Line
	10300 1850 10300 1600
Wire Wire Line
	10850 2300 10900 2300
Wire Wire Line
	10900 2300 10900 1800
Wire Wire Line
	10900 1800 10400 1800
Wire Wire Line
	10400 1800 10400 1600
Wire Wire Line
	10850 2900 10950 2900
Wire Wire Line
	10950 2900 10950 1750
Wire Wire Line
	10950 1750 10100 1750
Wire Wire Line
	10100 1750 10100 1600
Text Label 5300 4750 0    50   ~ 0
BT0
Text Label 5300 4850 0    50   ~ 0
BT1
Text Label 5300 4950 0    50   ~ 0
BT2
Text Label 5300 5050 0    50   ~ 0
BT3
Text Label 6600 5050 0    50   ~ 0
BT4
Text Label 6600 4950 0    50   ~ 0
BT5
Text Label 6600 4850 0    50   ~ 0
BT6
Text Label 6600 4750 0    50   ~ 0
BT7
Wire Wire Line
	5500 4750 5300 4750
Wire Wire Line
	5500 4850 5300 4850
Wire Wire Line
	5500 4950 5300 4950
Wire Wire Line
	5500 5050 5300 5050
Wire Wire Line
	6500 4750 6600 4750
Wire Wire Line
	6500 4850 6600 4850
Wire Wire Line
	6500 4950 6600 4950
Wire Wire Line
	6500 5050 6600 5050
Text Label 8200 2300 0    50   ~ 0
BT0
Text Label 8200 2900 0    50   ~ 0
BT1
Text Label 9050 2300 0    50   ~ 0
BT2
Text Label 9050 2900 0    50   ~ 0
BT3
Text Label 9950 2300 0    50   ~ 0
BT4
Text Label 9950 2900 0    50   ~ 0
BT5
Text Label 10850 2300 0    50   ~ 0
BT6
Text Label 10850 2900 0    50   ~ 0
BT7
$Comp
L power:GND #PWR?
U 1 1
P 5350 5350
F 0 "#PWR?" H 5350 5100 50  0001 C CNN
F 1 "GND" H 5355 5177 50  0000 C CNN
F 2 "" H 5350 5350 50  0001 C CNN
F 3 "" H 5350 5350 50  0001 C CNN
	1    5350 5350
	1    0    0    -1  
$EndComp
Wire Wire Line
	5350 5350 5350 5250
Wire Wire Line
	5350 5250 5500 5250
$Comp
L power:GND #PWR?
U 1 1
P 6800 5350
F 0 "#PWR?" H 6800 5100 50  0001 C CNN
F 1 "GND" H 6805 5177 50  0000 C CNN
F 2 "" H 6800 5350 50  0001 C CNN
F 3 "" H 6800 5350 50  0001 C CNN
	1    6800 5350
	1    0    0    -1  
$EndComp
Wire Wire Line
	6500 5150 6800 5150
Wire Wire Line
	6500 4650 6800 4650
Wire Wire Line
	6800 4650 6800 5150
Connection ~ 6800 5150
Wire Wire Line
	6800 5150 6800 5350
$Comp
L power:+3V3 #PWR?
U 1 1
P 6950 4500
F 0 "#PWR?" H 6950 4350 50  0001 C CNN
F 1 "+3V3" H 6965 4673 50  0000 C CNN
F 2 "" H 6950 4500 50  0001 C CNN
F 3 "" H 6950 4500 50  0001 C CNN
	1    6950 4500
	1    0    0    -1  
$EndComp
Wire Wire Line
	6500 4550 6950 4550
Wire Wire Line
	6950 4550 6950 4500
Wire Wire Line
	6950 4550 6950 4650
Connection ~ 6950 4550
Wire Wire Line
	6950 4950 6950 5150
Wire Wire Line
	6950 5150 6800 5150
$Comp
L Device:CP C1
U 1 1
P 4550 3500
F 0 "C1" H 4450 3600 50  0000 L CNN
F 1 "220uF" H 4350 3400 50  0000 L CNN
F 2 "" H 4588 3350 50  0001 C CNN
F 3 "~" H 4550 3500 50  0001 C CNN
	1    4550 3500
	1    0    0    -1  
$EndComp
Wire Wire Line
	4250 3300 4250 3350
Wire Wire Line
	4250 3650 4250 3750
Wire Wire Line
	4550 3750 4550 3650
Wire Wire Line
	4550 3350 4550 3300
Wire Wire Line
	4250 3300 4550 3300
Wire Wire Line
	4250 3750 4550 3750
$Comp
L Device:C C11
U 1 1
P 6150 3400
F 0 "C11" H 6265 3446 50  0000 L CNN
F 1 "100nF" H 6265 3355 50  0000 L CNN
F 2 "" H 6188 3250 50  0001 C CNN
F 3 "~" H 6150 3400 50  0001 C CNN
	1    6150 3400
	1    0    0    -1  
$EndComp
$Comp
L power:+3V3 #PWR?
U 1 1
P 5400 3300
F 0 "#PWR?" H 5400 3150 50  0001 C CNN
F 1 "+3V3" H 5415 3473 50  0000 C CNN
F 2 "" H 5400 3300 50  0001 C CNN
F 3 "" H 5400 3300 50  0001 C CNN
	1    5400 3300
	1    0    0    -1  
$EndComp
Wire Wire Line
	5750 3450 5500 3450
Wire Wire Line
	5400 3450 5400 3350
Wire Wire Line
	5500 3450 5500 3250
Wire Wire Line
	5500 3250 6150 3250
Connection ~ 5500 3450
Wire Wire Line
	5500 3450 5400 3450
$Comp
L power:GND #PWR?
U 1 1
P 6150 3650
F 0 "#PWR?" H 6150 3400 50  0001 C CNN
F 1 "GND" H 6155 3477 50  0000 C CNN
F 2 "" H 6150 3650 50  0001 C CNN
F 3 "" H 6150 3650 50  0001 C CNN
	1    6150 3650
	1    0    0    -1  
$EndComp
Wire Wire Line
	6150 3550 6150 3650
$Comp
L Device:C C32
U 1 1
P 5050 4000
F 0 "C32" H 5165 4046 50  0000 L CNN
F 1 "1uF" H 5165 3955 50  0000 L CNN
F 2 "" H 5088 3850 50  0001 C CNN
F 3 "~" H 5050 4000 50  0001 C CNN
	1    5050 4000
	1    0    0    -1  
$EndComp
Wire Wire Line
	5050 3400 5050 3350
Wire Wire Line
	5050 3350 5400 3350
Connection ~ 5400 3350
Wire Wire Line
	5400 3350 5400 3300
Wire Wire Line
	5050 3700 5050 3750
Wire Wire Line
	5050 3750 5750 3750
Connection ~ 5050 3750
Wire Wire Line
	5050 3750 5050 3850
$Comp
L power:GND #PWR?
U 1 1
P 5050 4250
F 0 "#PWR?" H 5050 4000 50  0001 C CNN
F 1 "GND" H 5055 4077 50  0000 C CNN
F 2 "" H 5050 4250 50  0001 C CNN
F 3 "" H 5050 4250 50  0001 C CNN
	1    5050 4250
	1    0    0    -1  
$EndComp
Wire Wire Line
	5050 4150 5050 4200
Wire Wire Line
	5750 3550 5400 3550
Wire Wire Line
	5400 3550 5400 4200
Wire Wire Line
	5400 4200 5050 4200
Connection ~ 5050 4200
Wire Wire Line
	5050 4200 5050 4250
$Comp
L power:+3V3 #PWR?
U 1 1
P 6350 3800
F 0 "#PWR?" H 6350 3650 50  0001 C CNN
F 1 "+3V3" H 6365 3973 50  0000 C CNN
F 2 "" H 6350 3800 50  0001 C CNN
F 3 "" H 6350 3800 50  0001 C CNN
	1    6350 3800
	1    0    0    -1  
$EndComp
Wire Wire Line
	6350 3800 6350 3900
Wire Wire Line
	6350 4200 6350 4350
Wire Wire Line
	6350 4350 5650 4350
Wire Wire Line
	5650 4350 5650 4150
Wire Wire Line
	5650 4150 5750 4150
$Comp
L Device:CP C33
U 1 1
P 6950 4800
F 0 "C33" H 7068 4846 50  0000 L CNN
F 1 "22uF" H 7068 4755 50  0000 L CNN
F 2 "" H 6988 4650 50  0001 C CNN
F 3 "~" H 6950 4800 50  0001 C CNN
	1    6950 4800
	1    0    0    -1  
$EndComp
$EndSCHEMATC
